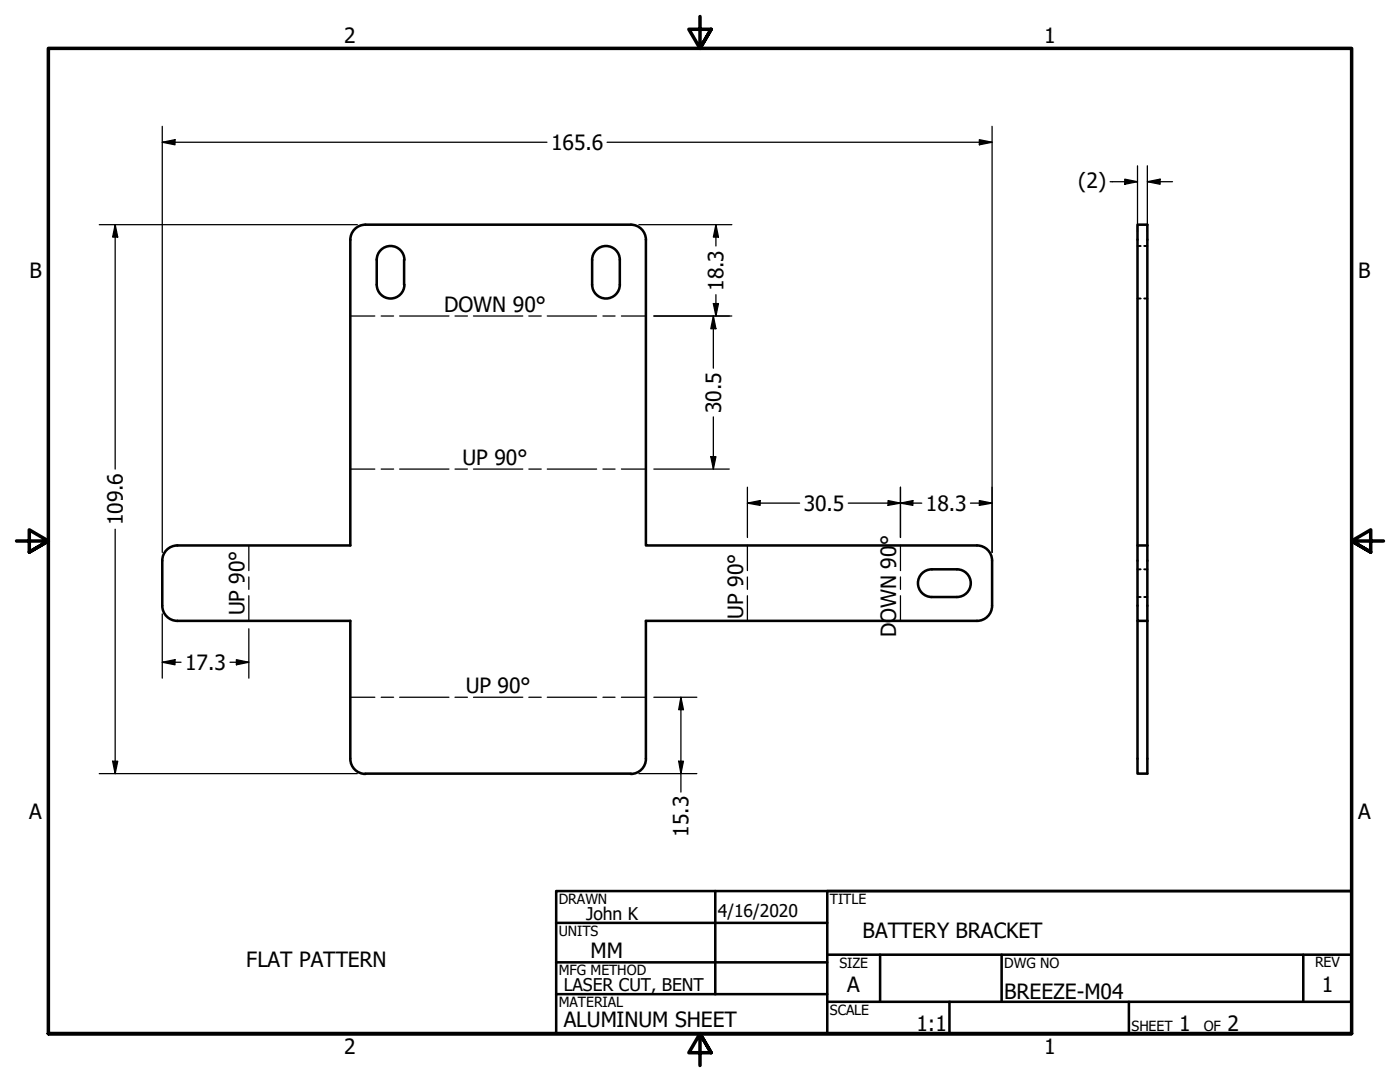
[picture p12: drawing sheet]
<svg xmlns="http://www.w3.org/2000/svg" width="279mm" height="216mm" viewBox="0 0 279 216" stroke-linecap="round" stroke-linejoin="round" font-family="sans-serif">
<!-- layer: Bend Centerline (ANSI) -->
<g fill="none" stroke="#000" stroke-width=".25">
<path d="M69.9 63.1h4.9M76.1 63.1h2.4M79.8 63.1h9.8M90.8 63.1h2.5M94.5 63.1h9.8M105.5 63.1h2.5M109.2 63.1h9.9M120.3 63.1h2.4M124 63.1h4.9M69.9 93.6h4.9M76.1 93.6h2.4M79.8 93.6h9.8"/>
<path d="M90.8 93.6h2.5M94.5 93.6h9.8M105.5 93.6h2.5M109.2 93.6h9.9M120.3 93.6h2.4M124 93.6h4.9M49.7 108.8v5.1M49.7 115.1v2.5M49.7 118.9v5M149.2 108.8v5.1M149.2 115.1v2.5M149.2 118.9v5"/>
<path d="M179.7 108.8v5.1M179.7 115.1v2.5M179.7 118.9v5M69.9 139.1h4.9M76.1 139.1h2.4M79.8 139.1h9.8M90.8 139.1h2.5M94.5 139.1h9.8M105.5 139.1h2.5M109.2 139.1h9.9M120.3 139.1h2.4M124 139.1h4.9"/>
</g>
<!-- layer: Visible (ANSI) -->
<g fill="none" stroke="#000" stroke-width=".51">
<path d="M69.9 47.8v61h-34.5M72.9 44.8h53M72.9 44.8a3 3 0 0 0-3 3M75.2 56.8a2.76 2.76 0 0 0 2.7 2.8 2.76 2.76 0 0 0 2.8-2.8M80.6 51.8v5M80.7 51.8a2.76 2.76 0 0 0-2.8-2.7 2.76 2.76 0 0 0-2.7 2.7v5M118.2 56.8a2.76 2.76 0 0 0 2.7 2.8 2.76 2.76 0 0 0 2.8-2.8M118.2 56.8v-5a2.76 2.76 0 0 1 2.7-2.7 2.76 2.76 0 0 1 2.8 2.7v5M125.9 44.8a3 3 0 0 1 3 3M128.9 47.8v61h66M32.4 111.9v8.9M35.4 108.8a3 3 0 0 0-3 3.1"/>
<path d="M186 113.6a2.76 2.76 0 0 0-2.8 2.8 2.76 2.76 0 0 0 2.8 2.7M186 119.1h4.9M186 113.6h4.9M191 113.6a2.76 2.76 0 0 1 2.7 2.8 2.76 2.76 0 0 1-2.7 2.7M195 108.8a3 3 0 0 1 3 3.1M198 111.9v8.9M227 108.8v-64h2v109.6h-2v-30.5M229 108.8h-2v15.1h2M32.4 120.9a3 3 0 0 0 3 3M35.4 123.9h34.5v27.5M194.9 123.9h-66v27.5M198 120.9a3 3 0 0 1-3 3"/>
<path d="M69.9 151.4a3 3 0 0 0 3 3M72.9 154.4h53M128.9 151.4a3 3 0 0 1-3 3"/>
</g>
<!-- layer: Hidden (ANSI) -->
<path d="M227 49.1h.6M227 59.6h.6M228.3 49.1h.7M228.3 59.6h.7M227 119.1h.6M227 113.6h.6M228.3 119.1h.7M228.3 113.6h.7" fill="none" stroke="#000" stroke-width=".38"/>
<!-- layer: Border (ANSI) -->
<path d="M139.7 3.3v6.4l-2.2-3.9h4.4l-2.2 3.9 2.2-3.9M3.3 107.9h6.4l-3.9-2.2v4.5l3.9-2.3-3.9 2.3M276.1 107.9h-6.4l3.9-2.2v4.5l-3.9-2.3 3.9 2.3M9.7 206.2v-196.5h260v196.5h-260h260M141.9 210.1l-2.2-3.9 2.2 3.9h-4.4l2.2-3.9v6.4" fill="none" stroke="#000" stroke-width=".7"/>
<!-- layer: Title (ANSI) -->
<g fill="none" stroke="#000" stroke-width=".51">
<path d="M111 177.8h158.7v28.4h-158.7zM142.7 177.8v20.6M269.7 177.8h-104.6v28.4M111 184.1h54.1M111 192h54.1M111 198.4h54.1M165.1 190.5h104.6M165.1 199.9h104.6M175.6 190.5v9.4M189.5 199.9v6.3M199.9 190.5v9.4M225.3 199.9v6.3"/>
<path d="M260.1 190.5v9.4"/>
</g>
<!-- layer: Dimension (ANSI) -->
<g fill="none" stroke="#000" stroke-width=".25">
<path d="M32.4 28.4l2.5-.5v1zM32.4 28.4h76.8M32.4 25.2v85M121.2 28.4h76.8M195.5 27.9l2.5 .5-2.5 .5zM198 25.2v85M221.6 36.3h5.4M224.5 35.8l2.5 .5-2.5 .5zM227 33.1v13.1M229 36.3l2.5-.5v1zM229 36.3h5M229 33.1v13.1"/>
<path d="M19.8 44.8h51.5M23 44.8l.5 2.5h-1zM23 44.8v48.8M127.5 44.8h18.5M142.9 44.8l.5 2.5h-1zM142.9 44.8v4.3M142.9 58.8v4.3M130.5 63.1h15.5M142.4 60.6h1l-.5 2.5zM142.4 63.1l.5 2.5h-1zM142.4 63.1v10.4M130.5 93.6h15"/>
<path d="M141.9 91.1h1l-.5 2.5zM142.4 83.2v10.4M149.2 97.2v10.1M177.2 99.9l2.5 .5-2.5 .4zM179.7 97.2v10.1M195.5 99.9l2.5 .5-2.5 .4zM23 105.6v48.8M149.2 100.4l2.5-.5v.9zM149.2 100.4h10.4M169.3 100.4h14.7M179.7 100.4l2.5-.5v.9zM193.7 100.4h4.3"/>
<path d="M32.4 132.1l2.5-.5v1.1zM32.4 122.5v12.8M32.4 132.1h3.7M45.9 132.1h3.8M47.2 131.6l2.5 .5-2.5 .6zM49.7 125.5v9.8M130.5 139.1h8.6M135.9 139.1l.5 2.5h-1zM135.9 139.1v19M19.8 154.4h51.5M22.5 151.9h1l-.5 2.5zM127.5 154.4h11.6"/>
<path d="M135.4 151.9h1l-.5 2.5z"/>
</g>
<g fill="#000">
<path d="M32.4 28.4l2.5-.5v1z" fill-rule="evenodd"/>
<path d="M195.5 27.9l2.5 .5-2.5 .5z" fill-rule="evenodd"/>
<path d="M224.5 35.8l2.5 .5-2.5 .5z" fill-rule="evenodd"/>
<path d="M229 36.3l2.5-.5v1z" fill-rule="evenodd"/>
<path d="M23 44.8l.5 2.5h-1z" fill-rule="evenodd"/>
<path d="M142.9 44.8l.5 2.5h-1z" fill-rule="evenodd"/>
<path d="M142.4 60.6h1l-.5 2.5z" fill-rule="evenodd"/>
<path d="M142.4 63.1l.5 2.5h-1z" fill-rule="evenodd"/>
<path d="M141.9 91.1h1l-.5 2.5z" fill-rule="evenodd"/>
<path d="M149.2 100.4l2.5-.5v.9z" fill-rule="evenodd"/>
<path d="M179.7 100.4l2.5-.5v.9z" fill-rule="evenodd"/>
<path d="M177.2 99.9l2.5 .5-2.5 .4z" fill-rule="evenodd"/>
<path d="M195.5 99.9l2.5 .5-2.5 .4z" fill-rule="evenodd"/>
<path d="M32.4 132.1l2.5-.5v1.1z" fill-rule="evenodd"/>
<path d="M47.2 131.6l2.5 .5-2.5 .6z" fill-rule="evenodd"/>
<path d="M22.5 151.9h1l-.5 2.5z" fill-rule="evenodd"/>
<path d="M135.4 151.9h1l-.5 2.5z" fill-rule="evenodd"/>
<path d="M135.9 139.1l.5 2.5h-1z" fill-rule="evenodd"/>
</g>
<g font-size="4.2">
<text x="68.7" y="8.6">2</text>
<text x="208.4" y="8.6">1</text>
<text x="110" y="29.9">165.6</text>
<text x="215.2" y="37.5">(2)</text>
<text x="5.9" y="55.5">B</text>
<text x="144.4" y="58" transform="rotate(-90 144.4 58)">18.3</text>
<text x="271.1" y="55.5">B</text>
<text x="88.6" y="62.2">DOWN 90°</text>
<text x="143.9" y="82.4" transform="rotate(-90 143.9 82.4)">30.5</text>
<text x="92.3" y="92.7">UP 90°</text>
<text x="160.4" y="101.9">30.5</text>
<text x="184.8" y="101.9">18.3</text>
<text x="24.5" y="104.8" transform="rotate(-90 24.5 104.8)">109.6</text>
<text x="178.8" y="108.8" transform="rotate(-90 178.8 108.8)">°</text>
<text x="48.8" y="122.8" transform="rotate(-90 48.8 122.8)">UP 90°</text>
<text x="148.3" y="123.5" transform="rotate(-90 148.3 123.5)">UP 90°</text>
<text x="178.8" y="127.1" transform="rotate(-90 178.8 127.1)">DOWN 90</text>
<text x="37" y="133.7">17.3</text>
<text x="93" y="138.2">UP 90°</text>
<text x="5.8" y="163.4">A</text>
<text x="137.4" y="166.9" transform="rotate(-90 137.4 166.9)">15.3</text>
<text x="271" y="163.4">A</text>
<text x="117.9" y="191.1">MM</text>
<text x="172.1" y="187.2">BATTERY BRACKET</text>
<text x="49.1" y="192.9">FLAT PATTERN</text>
<text x="169.1" y="198">A</text>
<text x="263.8" y="198">1</text>
<text x="200.4" y="199.3">BREEZE-M04</text>
<text x="112.5" y="204.9">ALUMINUM SHEET</text>
<text x="182.9" y="205.7">1:1</text>
<text x="235.3" y="205.7">1</text>
<text x="245" y="205.7">2</text>
<text x="68.7" y="210.3">2</text>
<text x="208.4" y="210.3">1</text>
</g>
<g font-size="3.5">
<text x="117" y="183.6">John K</text>
<text x="143.3" y="183.1">4/16/2020</text>
<text x="112.5" y="197.7">LASER CUT, BENT</text>
</g>
<g font-size="2.8">
<text x="111.5" y="180.3">DRAWN</text>
<text x="165.6" y="180.3">TITLE</text>
<text x="111.5" y="186.8">UNITS</text>
<text x="111.5" y="194.6">MFG METHOD</text>
<text x="167.5" y="193.1">SIZE</text>
<text x="200.4" y="193.1">DWG NO</text>
<text x="262.4" y="193">REV</text>
<text x="111.5" y="200.9">MATERIAL</text>
<text x="165.6" y="202.5">SCALE</text>
<text x="225.8" y="205.7">SHEET</text>
<text x="240.2" y="205.7">OF</text>
</g>
</svg>
